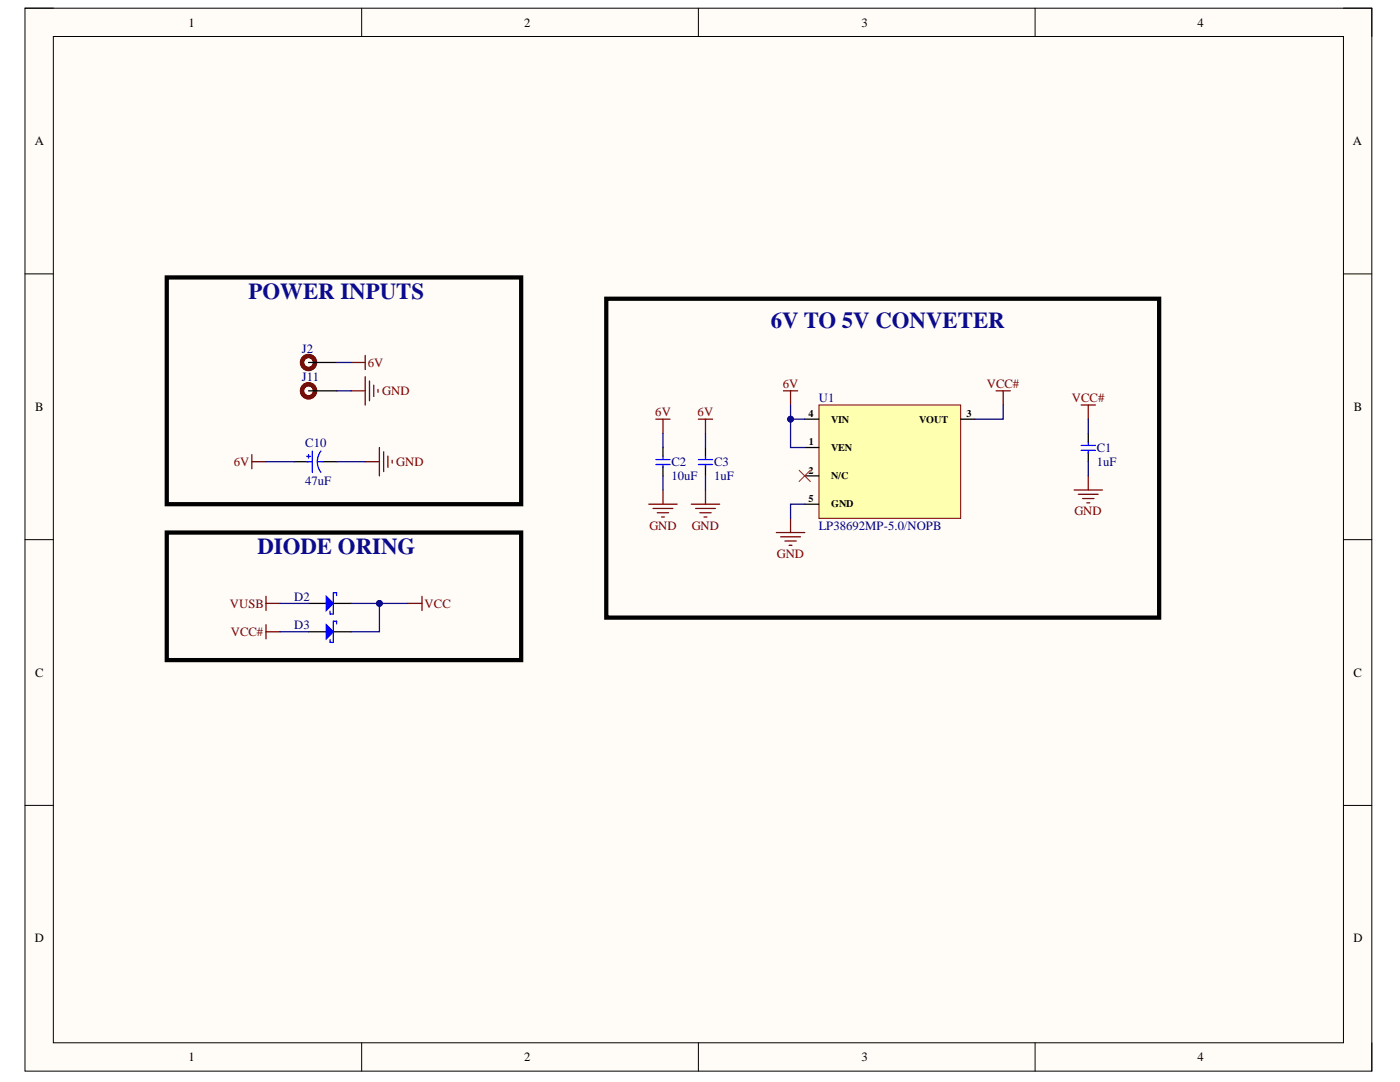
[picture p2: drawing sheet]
<svg xmlns="http://www.w3.org/2000/svg" width="279mm" height="216mm" viewBox="0 0 279 216" stroke-linecap="round" stroke-linejoin="round" font-family="sans-serif">
<path d="M5 1.6h268.8v212.1h-268.8z" fill-rule="evenodd" fill="#fffcf8"/>
<path d="M5 1.6h268.8v212.1h-268.8z" fill="none" stroke="#000" stroke-width=".2"/>
<path d="M10.6 7.3h257.5v200.8h-257.5z" fill-rule="evenodd" fill="#fffcf8"/>
<g fill="none" stroke="#000" stroke-width=".2">
<path d="M5 1.6h5.6M10.6 7.3h257.5v200.8h-257.5zM72.2 1.6v5.7M139.4 1.6v5.7M206.6 1.6v5.7M268.1 1.6h5.7v5.7M5 54.7h5.6M268.1 54.7h5.7M5 107.7h5.6M268.1 107.7h5.7M5 160.7h5.6M268.1 160.7h5.7"/>
<path d="M72.2 208.1v5.6M139.4 208.1v5.6M206.6 208.1v5.6M273.8 208.1v5.6"/>
</g>
<path d="M58.7 92.1h2.9M64.4 92.1h2.8M132.3 89.3v1.7M132.3 93.1v1.9M140.8 89.3v1.7M140.8 93.1v1.9M217.2 86.5v1.7M217.2 90.3v1.8" fill="none" stroke="#000" stroke-width=".25"/>
<g fill="none" stroke="#00f" stroke-width=".25">
<path d="M61.2 91.1h.7M61.3 92.1h1M61.6 90.7v.7M62.3 90v4.2M63.3 92.1h1.1M64 90a3.5 3.5 0 0 0 0 4.3M130.9 92.7h2.8M130.9 91.7h2.8M132.3 91v.6M132.3 92.7v.6M139.4 92.7h2.8M139.4 91.7h2.8"/>
<path d="M140.8 91v.6M140.8 92.7v.6M215.8 89.9h2.8M215.8 88.9h2.8M217.2 88.2v.5M217.2 89.9v.5"/>
</g>
<g fill="none" stroke="#800000" stroke-width=".25">
<path d="M70.1 72.3h2.8M70.1 78h2.8M72.9 70.9v2.8M72.9 75.2v5.6M73.7 76v4M74.6 76.9v2.2M75.4 77.7v.6M50.3 92.1h2.8M50.3 90.7v2.8M72.9 92.1h2.8M75.7 89.3v5.7M76.6 90.1v4"/>
<path d="M77.4 91v2.3M78.3 91.8v.6M130.9 83.6h2.8M132.3 83.6v2.9M132.3 97.8v2.8M139.4 83.6h2.8M140.8 83.6v2.9M140.8 97.8v2.8M214.4 97.8h5.6M215.2 98.6h4M215.8 80.8h2.8M216.1 99.5h2.2"/>
<path d="M217.2 80.8v2.8M217.2 95v2.8M129.5 100.6h5.6M130.3 101.5h4M131.2 102.3h2.2M132 103.2h.6M138 100.6h5.6M138.8 101.5h4M139.7 102.3h2.2M140.5 103.2h.6M216.9 100.3h.6"/>
</g>
<path d="M33.3 55.4h70.7v45.2h-70.7zM121 59.6h110.3v63.6h-110.3z" fill="none" stroke="#000" stroke-width=".85"/>
<path d="M163.4 80.8h28.3v22.6h-28.3z" fill-rule="evenodd" fill="#ffffb0"/>
<path d="M163.4 80.8h28.3v22.6h-28.3z" fill="none" stroke="#800000" stroke-width=".2"/>
<path d="M61.6 72.3h5.6M61.6 78h5.6M160.6 83.6h2.8M160.6 89.3h2.8M160.6 95h2.8M191.7 83.6h2.9M160.6 100.6h2.8M61.6 120.4h3.5M66.5 120.4h3.6" fill="none" stroke="#000" stroke-width=".25"/>
<g fill="none" stroke="#800000" stroke-width=".25">
<path d="M156.4 78h2.8M157.8 78v2.8M198.8 78h2.8M200.2 78v2.8M53.1 119v2.8M84.2 119v2.8M154.9 106.3h5.7M155.8 107.1h4M156.6 108h2.3M157.5 108.8h.6M157.8 103.4v2.9M53.1 124.6v2.9"/>
<path d="M53.1 120.4h2.8M53.1 126.1h2.8M81.4 120.4h2.8"/>
</g>
<path d="M159.5 93.8l2.2 2.3M161.7 93.8l-2.2 2.3" fill="none" stroke="#f00" stroke-width=".2"/>
<path d="M33.3 106.3h70.7v25.4h-70.7z" fill="none" stroke="#000" stroke-width=".85"/>
<g fill="none" stroke="#5b0f00" stroke-width=".85">
<circle cx="61.6" cy="72.3" r="1.3"/>
<circle cx="61.6" cy="78" r="1.3"/>
</g>
<path d="M65.1 119l1.4 1.4-1.4 1.4z" fill="#00f"/>
<path d="M65.1 119l1.4 1.4-1.4 1.4zM66.5 118.3v4.2h-.6v-.5M66.6 118.3h.6v.5" fill="none" stroke="#00f" stroke-width=".25"/>
<path d="M61.6 126.1h3.5M66.5 126.1h3.6" fill="none" stroke="#000" stroke-width=".25"/>
<path d="M65.1 124.6l1.4 1.5-1.4 1.4z" fill="#00f"/>
<path d="M65.1 124.6l1.4 1.5-1.4 1.4zM66.5 123.9v4.3h-.6v-.6M66.6 123.9h.6v.6" fill="none" stroke="#00f" stroke-width=".25"/>
<path d="M67.2 72.3h2.9M67.2 78h2.9M53.1 92.1h5.6M67.2 92.1h5.7M132.3 86.5v2.8M132.3 95v2.8M140.8 86.5v2.8M140.8 95v2.8M160.6 83.6h-2.8v5.7h2.8M217.2 83.6v2.9M217.2 92.1v2.9" fill="none" stroke="#000080" stroke-width=".25"/>
<circle cx="157.8" cy="83.6" r=".57" fill="#000080"/>
<circle cx="157.8" cy="83.6" r=".57" fill="none" stroke="#000080" stroke-width=".2"/>
<path d="M157.8 80.8v2.8" fill="none" stroke="#000080" stroke-width=".25"/>
<circle cx="157.8" cy="83.6" r=".57" fill="#000080"/>
<circle cx="157.8" cy="83.6" r=".57" fill="none" stroke="#000080" stroke-width=".2"/>
<path d="M200.2 80.8v2.8h-5.6M160.6 100.6h-2.8v2.8M55.9 120.4h5.7M70.1 120.4h5.6v5.7h-5.6" fill="none" stroke="#000080" stroke-width=".25"/>
<circle cx="75.7" cy="120.4" r=".56" fill="#000080"/>
<circle cx="75.7" cy="120.4" r=".56" fill="none" stroke="#000080" stroke-width=".2"/>
<path d="M75.7 120.4h5.7" fill="none" stroke="#000080" stroke-width=".25"/>
<circle cx="75.7" cy="120.4" r=".56" fill="#000080"/>
<circle cx="75.7" cy="120.4" r=".56" fill="none" stroke="#000080" stroke-width=".2"/>
<path d="M55.9 126.1h5.7" fill="none" stroke="#000080" stroke-width=".25"/>
<g font-size="4.6" fill="#0b0b8e">
<text x="49.6" y="59.7">POWER INPUTS</text>
<text x="153.8" y="65.4">6V TO 5V CONVETER</text>
<text x="51.4" y="110.6">DIODE ORING</text>
</g>
<g font-size="2.5">
<text x="37.6" y="5.3">1</text>
<text x="104.6" y="5.3">2</text>
<text x="171.9" y="5.3">3</text>
<text x="239" y="5.3">4</text>
<text x="6.9" y="29">A</text>
<text x="270" y="29">A</text>
<text x="7" y="82">B</text>
<text x="270.2" y="82">B</text>
<text x="7" y="135">C</text>
<text x="270.1" y="135">C</text>
<text x="6.9" y="188.1">D</text>
<text x="270.1" y="188.1">D</text>
<text x="37.6" y="211.8">1</text>
<text x="104.6" y="211.8">2</text>
<text x="171.9" y="211.8">3</text>
<text x="239" y="211.8">4</text>
</g>
<g font-size="2.5" fill="#000080">
<text x="60.2" y="70.4">J2</text>
<text x="60.2" y="76.1">J11</text>
<text x="163.4" y="80.2">U1</text>
<text x="60.9" y="89.2">C10</text>
<text x="134" y="93">C2</text>
<text x="134" y="95.8">10uF</text>
<text x="142.5" y="93">C3</text>
<text x="142.5" y="95.8">1uF</text>
<text x="218.9" y="90.2">C1</text>
<text x="218.9" y="93">1uF</text>
<text x="60.9" y="96.8">47uF</text>
<text x="163.4" y="105.7">LP38692MP-5.0/NOPB</text>
<text x="58.7" y="119.8">D2</text>
<text x="58.7" y="125.5">D3</text>
</g>
<g font-size="2.5" fill="#800000">
<text x="73.4" y="73.2">6V</text>
<text x="156.2" y="77.4">6V</text>
<text x="196.9" y="77.4">VCC#</text>
<text x="76.3" y="78.9">GND</text>
<text x="130.8" y="83.1">6V</text>
<text x="139.2" y="83.1">6V</text>
<text x="213.9" y="80.2">VCC#</text>
<text x="46.6" y="93">6V</text>
<text x="79.1" y="93">GND</text>
<text x="129.6" y="105.7">GND</text>
<text x="138" y="105.7">GND</text>
<text x="214.4" y="102.9">GND</text>
<text x="155" y="111.4">GND</text>
<text x="45.9" y="121.3">VUSB</text>
<text x="84.7" y="121.3">VCC</text>
<text x="46" y="126.9">VCC#</text>
</g>
<g font-size="2">
<text x="161.4" y="83.2">4</text>
<text x="192.9" y="83.2">3</text>
<text x="161.5" y="88.8">1</text>
<text x="165.8" y="84.4">VIN</text>
<text x="183.4" y="84.4">VOUT</text>
<text x="161.4" y="94.5">2</text>
<text x="165.8" y="90">VEN</text>
<text x="165.8" y="95.7">N/C</text>
<text x="161.4" y="100.2">5</text>
<text x="165.8" y="101.3">GND</text>
</g>
</svg>
